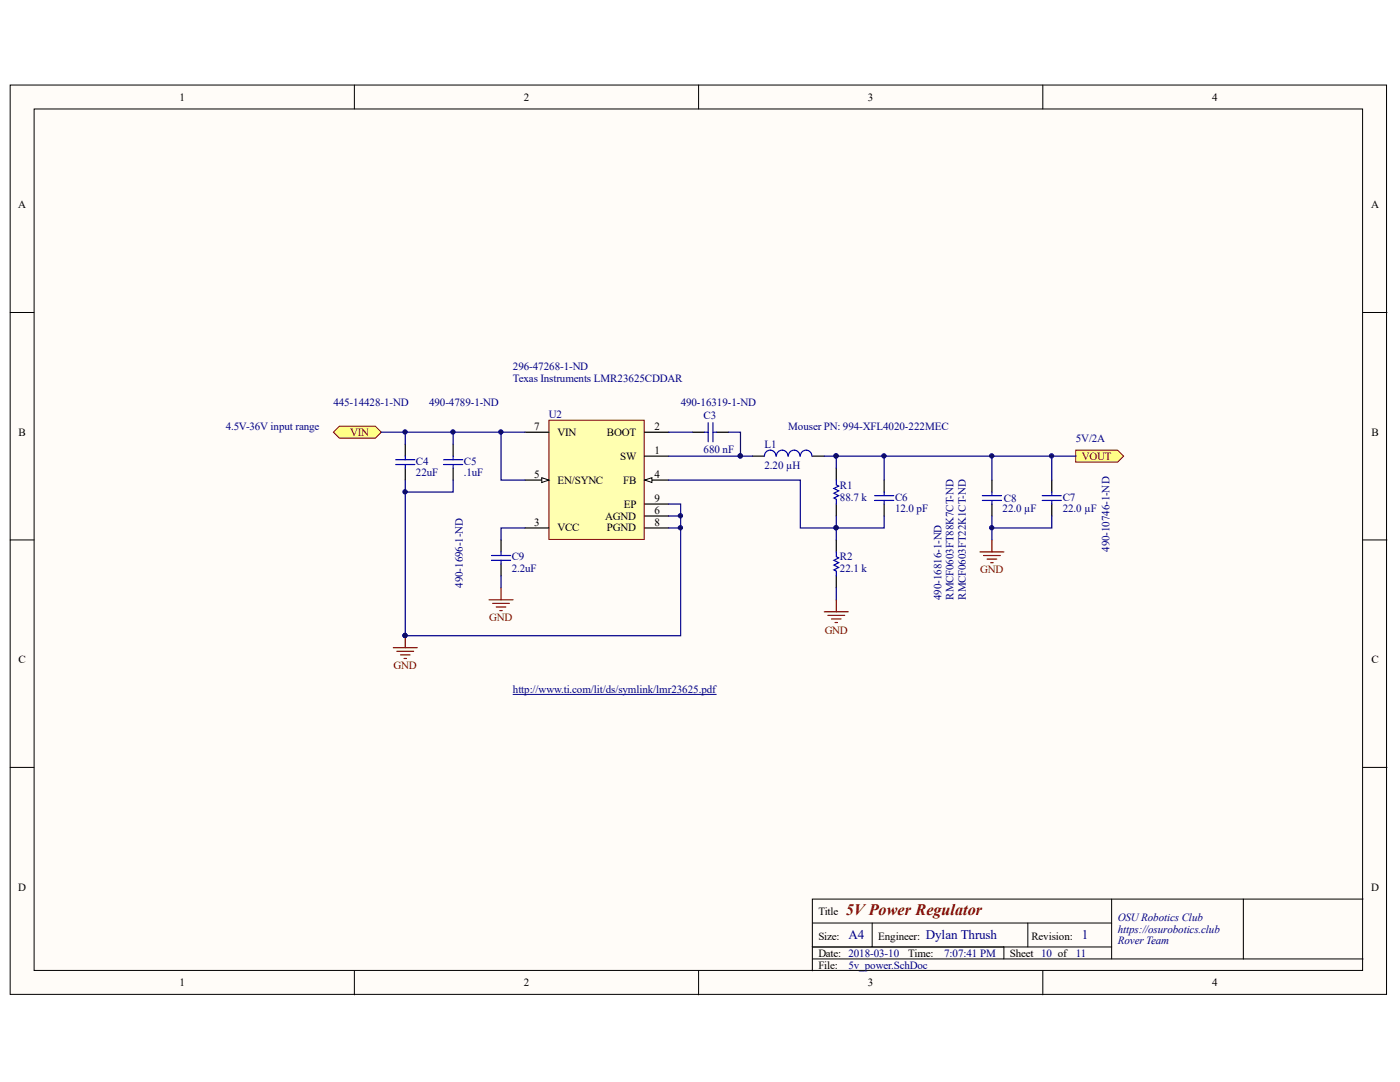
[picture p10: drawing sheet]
<svg xmlns="http://www.w3.org/2000/svg" width="279mm" height="216mm" viewBox="0 0 279 216" stroke-linecap="round" stroke-linejoin="round" font-family="sans-serif">
<g fill="#fffcf8" stroke="#000" stroke-width=".2">
<path d="M2 17h274.7v181.4h-274.7z"/>
<path d="M6.8 21.7h265.1v171.9h-265.1z"/>
</g>
<g fill="none" stroke="#000" stroke-width=".2">
<path d="M70.7 17v4.7M139.4 17v4.7M208.1 17v4.7M2 62.4h4.8M272 62.4h4.8M2 107.7h4.8M272 107.7h4.8M2 153.1h4.8M272 153.1h4.8M221.9 179.4v11.9M248.1 179.4h-86v14.3M272 179.4h-23.9v11.9"/>
<path d="M70.7 193.7v4.8M139.4 193.7v4.8M162.1 184.2h59.8M162.1 191.3h109.9M162.1 189h59.8M174.1 184.2v4.8M200.3 189v2.3M205.1 184.2v4.8M208.1 193.7v4.8"/>
</g>
<g fill="#ffff80" stroke="#800000" stroke-width=".2">
<path d="M66.5 86.2l1.2-1.2h7.2l1.2 1.2-1.2 1.2h-7.2z" fill-rule="evenodd"/>
<path d="M214.7 89.8h8.3l1.2 1.2-1.2 1.2h-8.3z" fill-rule="evenodd"/>
</g>
<path d="M109.6 83.9h19v23.7h-19z" fill="#ffffb0" stroke="#800000" stroke-width=".2"/>
<path d="M128.7 91h4.7M128.7 86.2h4.7M128.7 95.8h4.7M104.8 105.4h4.8" fill="none" stroke="#000" stroke-width=".24"/>
<path d="M128.7 95.8l1.4-.5v1z" fill="#fffcf8" stroke="#000" stroke-width=".2"/>
<path d="M104.8 95.8h4.8" fill="none" stroke="#000" stroke-width=".24"/>
<path d="M108.1 95.3l1.5 .5-1.5 .5z" fill="#fffcf8" stroke="#000" stroke-width=".2"/>
<g fill="none" stroke="#000" stroke-width=".24">
<path d="M80.9 88.6v2.4M80.9 93.4v2.4M90.4 88.6v2.4M90.4 93.4v2.4M104.8 86.2h4.8M138.2 86.2h2.4M143 86.2h2.4M150.2 91h2.4M162.1 91h2.4M166.9 93.4v2.4M176.5 95.8v2.4M198 95.8v2.4"/>
<path d="M209.9 95.8v2.4M100 107.7v2.4M100 112.5v2.4M128.7 103h4.7M128.7 105.4h4.7M128.7 100.6h4.7M166.9 100.6v2.4M166.9 107.7v2.4M166.9 114.9v2.4M176.5 100.6v2.4M198 100.6v2.4M209.9 100.6v2.4"/>
</g>
<g fill="none" stroke="#00f" stroke-width=".24">
<path d="M79 92.7h3.8M79 91.7h3.8M80.9 91v.7M80.9 92.7v.7M88.5 92.7h3.8M88.5 91.7h3.8M90.4 91v.7M90.4 92.7v.7M140.6 86.2h.7M141.3 84.3v3.9M142.3 84.3v3.9M142.3 86.2h.7"/>
<path d="M154.9 91a1.15 1.15 0 0 0-1.2-1.2 1.15 1.15 0 0 0-1.1 1.2M157.2 91a1.15 1.15 0 0 0-1.1-1.2 1.15 1.15 0 0 0-1.1 1.2M159.6 91a1.15 1.15 0 0 0-1.1-1.2 1.15 1.15 0 0 0-1.2 1.2M162 91a1.15 1.15 0 0 0-1.1-1.2 1.15 1.15 0 0 0-1.2 1.2M166.9 95.8v1l.5 .2-1 .5 1 .4-1 .5 1 .5-1 .5 .5 .2v1M174.5 98.9h3.9M174.5 99.9h3.9M176.5 98.2v.7M176.5 99.9v.7M196 98.9h3.9M196 99.9h3.9M198 98.2v.7"/>
<path d="M198 99.9v.7M208 98.9h3.8M208 99.9h3.8M209.9 98.2v.7M209.9 99.9v.7M98.1 110.8h3.8M98.1 111.8h3.8M100 110.1v.7M100 111.8v.7M166.9 110.1v1l.5 .2-1 .5 1 .5-1 .5 1 .4-1 .5 .5 .3v.9"/>
</g>
<g fill="none" stroke="#000080" stroke-width=".24">
<path d="M76.1 86.2h28.7M80.9 95.8v31.1h54.9v-26.3h-2.4M80.9 86.2v2.4M90.4 95.8v2.4h-9.5M90.4 86.2v2.4M100 86.2v9.6h4.8M133.4 95.8h26.3v9.6h16.8v-2.4M133.4 86.2h4.8M133.4 91h14.4M145.4 86.2h2.4v4.8h2.4M164.5 91h2.4v2.4M166.9 91h47.8"/>
<path d="M176.5 91v4.8M198 91v4.8M209.9 91v4.8M100 114.9v2.4M104.8 105.4h-4.8v2.3M133.4 103h2.4M133.4 105.4h2.4M166.9 103v4.7M166.9 117.3v2.4M198 103v4.7M209.9 103v2.4h-11.9"/>
</g>
<g fill="#000080" stroke="#000080" stroke-width=".2">
<circle cx="99.9" cy="86.2" r=".43"/>
<circle cx="90.4" cy="86.2" r=".43"/>
<circle cx="80.8" cy="86.2" r=".43"/>
<circle cx="80.8" cy="126.8" r=".43"/>
<circle cx="80.8" cy="98.1" r=".43"/>
<circle cx="147.7" cy="91" r=".43"/>
<circle cx="166.8" cy="105.3" r=".43"/>
<circle cx="176.4" cy="91" r=".43"/>
<circle cx="166.8" cy="91" r=".43"/>
<circle cx="197.9" cy="91" r=".43"/>
<circle cx="209.9" cy="91" r=".43"/>
<circle cx="197.9" cy="105.3" r=".43"/>
<circle cx="135.8" cy="102.9" r=".43"/>
<circle cx="135.8" cy="105.3" r=".43"/>
</g>
<g fill="none" stroke="#800000" stroke-width=".24">
<path d="M97.6 119.7h4.8M100 117.3v2.4M166.9 119.7v2.4M195.6 110.1h4.7M196.3 110.8h3.3M197 111.6h1.9M197.7 112.3h.5M198 107.7v2.4M78.5 129.2h4.8M79.2 130h3.4M79.9 130.7h1.9M80.6 131.4h.5"/>
<path d="M80.9 126.9v2.3M98.3 120.4h3.4M99 121.1h1.9M99.8 121.8h.4M164.5 122.1h4.8M165.2 122.8h3.4M165.9 123.5h2M166.7 124.2h.4"/>
</g>
<path d="M102.4 138.6h40.5" fill="none" stroke="#000080" stroke-width=".2"/>
<text font-size="3.2" fill="#800000" x="168.8" y="182.5">5VPower Regulator</text>
<g font-size="2.6" fill="#000080">
<text x="169.3" y="187.4">A4</text>
<text x="184.8" y="187.4">Dylan Thrush</text>
<text x="215.9" y="187.4">1</text>
</g>
<g font-size="2.2">
<text x="35.8" y="20.1">1</text>
<text x="104.6" y="20.1">2</text>
<text x="173.2" y="20.1">3</text>
<text x="241.9" y="20.1">4</text>
<text x="3.6" y="41.6">A</text>
<text x="273.6" y="41.6">A</text>
<text x="3.7" y="87">B</text>
<text x="106.6" y="85.8">7</text>
<text x="111.2" y="87">VIN</text>
<text x="121.1" y="87">BOOT</text>
<text x="130.6" y="85.8">2</text>
<text x="273.7" y="87">B</text>
<text x="106.6" y="95.3">5</text>
<text x="123.8" y="91.8">SW</text>
<text x="130.6" y="90.6">1</text>
<text x="130.6" y="95.3">4</text>
<text x="111.2" y="96.5">EN/SYNC</text>
<text x="124.3" y="96.5">FB</text>
<text x="124.5" y="101.3">EP</text>
<text x="130.6" y="100.1">9</text>
<text x="106.6" y="104.9">3</text>
<text x="111.2" y="106.1">VCC</text>
<text x="120.8" y="103.7">AGND</text>
<text x="121.1" y="106.1">PGND</text>
<text x="130.6" y="102.5">6</text>
<text x="130.6" y="104.9">8</text>
<text x="3.7" y="132.3">C</text>
<text x="273.7" y="132.3">C</text>
<text x="3.6" y="177.7">D</text>
<text x="273.6" y="177.7">D</text>
<text x="163.3" y="182.5">Title</text>
<text x="163.3" y="187.5">Size:</text>
<text x="163.3" y="190.9">Date: 2018-03-10</text>
<text x="175.2" y="187.5">Engineer:</text>
<text x="181.2" y="190.9">Time:</text>
<text x="201.5" y="190.9">Sheet 10 of</text>
<text x="205.8" y="187.5">Revision:</text>
<text x="35.8" y="196.8">1</text>
<text x="104.6" y="196.8">2</text>
<text x="163.3" y="193.3">File:</text>
<text x="173.2" y="196.8">3</text>
<text x="241.9" y="196.8">4</text>
</g>
<g font-size="2.2" fill="#000080">
<text x="102.4" y="76.2">Texas Instruments LMR23625CDDAR</text>
<text x="102.4" y="73.9">296-47268-1-ND</text>
<text x="66.5" y="81">445-14428-1-ND</text>
<text x="85.6" y="81">490-4789-1-ND</text>
<text x="109.6" y="83.4">U2</text>
<text x="135.8" y="81">490-16319-1-ND</text>
<text x="140.4" y="83.7">C3</text>
<text x="45.1" y="85.8">4.5V-36V input range</text>
<text x="152.6" y="89.3">L1</text>
<text x="157.3" y="85.8">Mouser PN: 994-XFL4020-222MEC</text>
<text x="214.7" y="88.1">5V/2A</text>
<text x="83" y="95.1">22uF</text>
<text x="83" y="92.7">C4</text>
<text x="92.6" y="95.1">.1uF</text>
<text x="92.6" y="92.7">C5</text>
<text x="140.4" y="90.3">680 nF</text>
<text x="152.6" y="93.6">2.20 µH</text>
<text x="167.6" y="99.9">88.7 k</text>
<text x="167.6" y="97.5">R1</text>
<text x="178.6" y="99.9">C6</text>
<text x="200.3" y="100.1">C8</text>
<text x="212.1" y="99.9">C7</text>
<text x="178.6" y="102.3">12.0 pF</text>
<text x="200.1" y="102.3">22.0 µF</text>
<text x="212.1" y="102.3">22.0 µF</text>
<text x="102.1" y="111.8">C9</text>
<text x="167.6" y="111.8">R2</text>
<text x="221.4" y="110.1" transform="rotate(-90 221.4 110.1)">490-10746-1-ND</text>
<text x="92.4" y="117.3" transform="rotate(-90 92.4 117.3)">490-1696-1-ND</text>
<text x="102.1" y="114.2">2.2uF</text>
<text x="167.6" y="114.2">22.1 k</text>
<text x="187.9" y="119.7" transform="rotate(-90 187.9 119.7)">490-16816-1-ND</text>
<text x="190.3" y="119.7" transform="rotate(-90 190.3 119.7)">RMCF0603FT88K7CT-ND</text>
<text x="192.7" y="119.7" transform="rotate(-90 192.7 119.7)">RMCF0603FT22K1CT-ND</text>
<text x="102.4" y="138.3">http://www.ti.com/lit/ds/symlink/lmr23625.pdf</text>
<text x="223.1" y="183.7">OSURobotics Club</text>
<text x="188.4" y="190.9">7:07:41 PM</text>
<text x="214.7" y="190.9">11</text>
<text x="223.1" y="186.1">https://osurobotics.club</text>
<text x="223.1" y="188.5">Rover Team</text>
<text x="169.3" y="193.3">5v_power.SchDoc</text>
</g>
<g font-size="2.2" fill="#800000">
<text x="69.9" y="87">VIN</text>
<text x="215.9" y="91.8">VOUT</text>
<text x="195.6" y="114.4">GND</text>
<text x="97.6" y="124">GND</text>
<text x="164.6" y="126.4">GND</text>
<text x="78.5" y="133.5">GND</text>
</g>
</svg>
